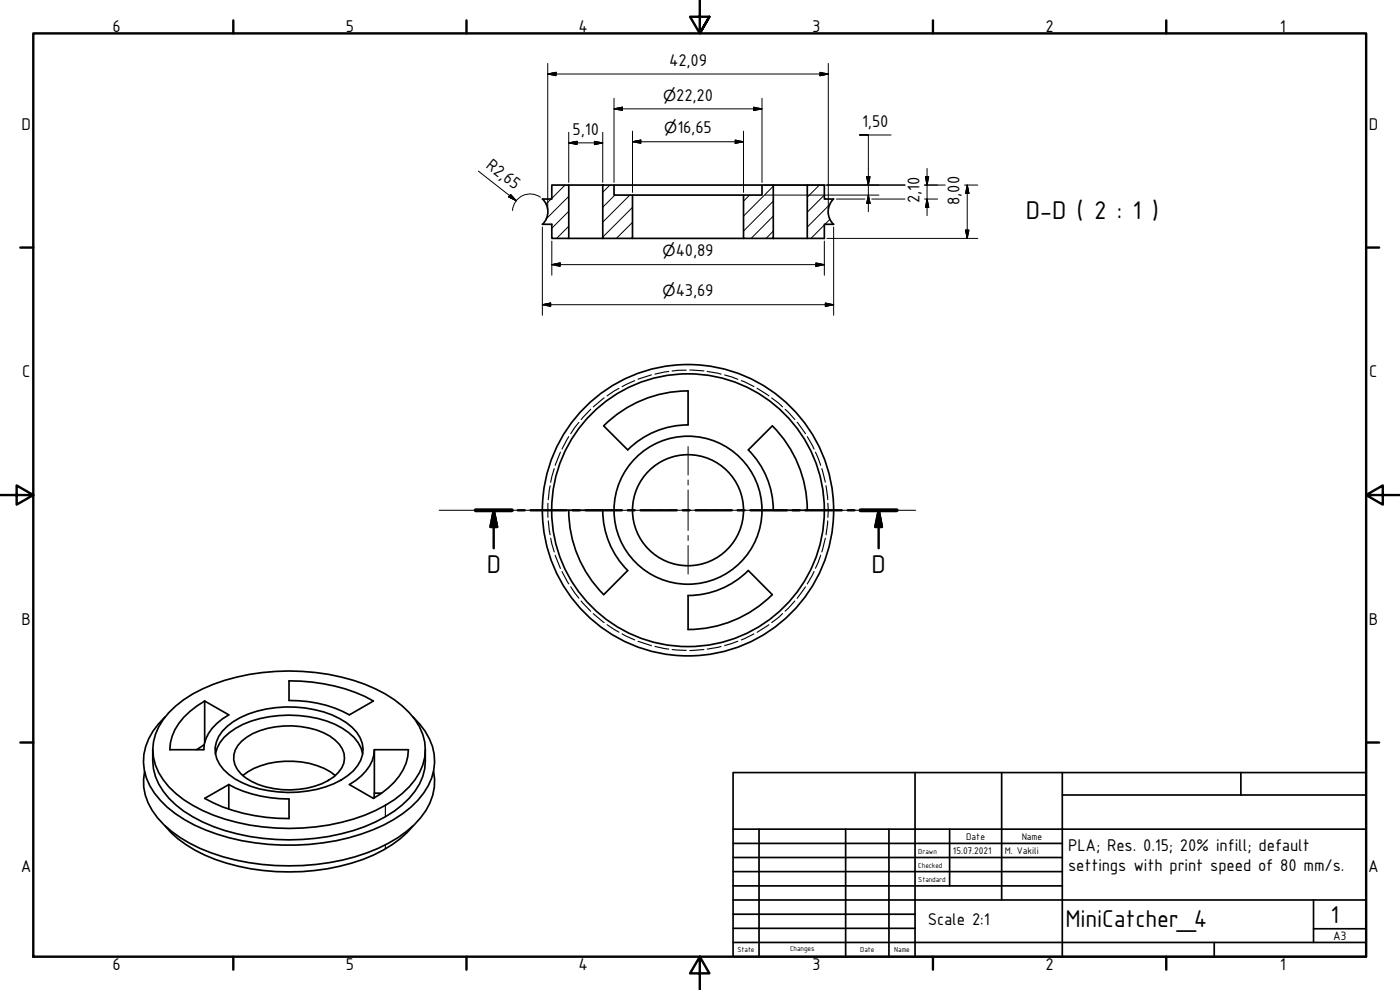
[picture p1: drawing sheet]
<svg xmlns="http://www.w3.org/2000/svg" width="420mm" height="297mm" viewBox="0 0 420 297" stroke-linecap="round" stroke-linejoin="round" font-family="sans-serif">
<!-- layer: Hatch (ISO) -->
<g fill="none" stroke="#000" stroke-width=".3">
<path d="M165.4 59.7l-1.6 1.5M169.6 55.5l-4 4M170.7 58.9l-6.8 6.8M183 55.5l-2.1 2.2M184.5 58.5l-3.6 3.7M189 58.5l-8.1 8.2M225 58.5l-1.9 1.9M232.1 55.9l-9 8.9M245.9 55.5l-3.6 3.7M247.4 58.5l-5.1 5.2M170.7 67.9l-3.7 3.6M170.7 63.4l-5.1 5.1"/>
<path d="M189.8 71.2l-.3 .3M189.8 66.7l-4.8 4.8M189.8 62.2l-8.9 8.9M232.1 69.3l-2.2 2.2M232.1 64.8l-6.7 6.7M232.1 60.4l-9 8.9M247.4 67.5l-4 4M249.1 61.3l-6.8 6.8M249.1 65.8l-1.5 1.5"/>
</g>
<!-- layer: Visible (ISO) -->
<g fill="none" stroke="#000" stroke-width=".51">
<path d="M162.8 59.7h2.8v-4.2h5.1v16h-5.1v-4.2h-2.8M162.8 59.7a5.3 5.3 0 0 1 0 7.6M170.7 55.5h10.2M180.9 55.5h3.4v3h5.5v13h-8.9zM184.3 55.5h44.4M189.8 58.5h33.3M223.1 58.5h5.6v-3h3.4v16h-9zM232.1 55.5h10.2M250.1 59.7a5.3 5.3 0 0 0 0 7.6M250.2 59.7h-2.8v-4.2h-5.1v16h5.1v-4.2h2.8M170.7 71.5h10.2M189.8 71.5h33.3"/>
<path d="M232.1 71.5h10.2M181.2 127.8a35.6 35.6 0 0 1 25.3-10.5v10.2a25.6 25.6 0 0 0-18.1 7.5zM170.7 153.1a35.8 35.8 0 0 0 10.5 25.3l7.2-7.2M170.7 153.1h10.2M180.9 153.1a25.6 25.6 0 0 0 7.5 18.1M232.1 153.1a25.6 25.6 0 0 0-7.5-18.1l7.2-7.2a35.6 35.6 0 0 1 10.5 25.3M232.1 153.1h10.2M206.5 178.7a25.6 25.6 0 0 0 18.1-7.5l7.2 7.2a35.9 35.9 0 0 1-25.3 10.5v-10.2M49.5 215.1a17.7 17.7 0 0 0-6.2 16 21.6 21.6 0 0 0 9.3 13 58.2 58.2 0 0 0 32.1 9.5 63.8 63.8 0 0 0 33.5-7.7 25 25 0 0 0 11.3-12.4 15.8 15.8 0 0 0-3.6-16.3l-1.9-2.1M50.7 213.8a39.3 39.3 0 0 1 20.4-10.7 66.1 66.1 0 0 1 41.6 3.6 28.2 28.2 0 0 1 13.2 11.4 15 15 0 0 1-3.1 18 40.2 40.2 0 0 1-20.4 10.6 66.3 66.3 0 0 1-41.6-3.5 26.3 26.3 0 0 1-14.1-13.6 15.1 15.1 0 0 1 4-15.8zM55.2 215.2l3.9-3.4 2.3-1.5 7.3 4.2a12.9 12.9 0 0 0-7.5 10.4h-10.2a14.1 14.1 0 0 1 4.2-9.7zM61.4 210.3v12.4"/>
<path d="M66.8 219.4a23.9 23.9 0 0 1 15.9-7.1 32.9 32.9 0 0 1 21.2 4.5 9.5 9.5 0 0 1 4.9 9.6 13.4 13.4 0 0 1-8.6 8.7 35 35 0 0 1-29.7-1.4 11.8 11.8 0 0 1-5.9-7.7 8.5 8.5 0 0 1 2.2-6.6zM86.7 204.3a51.5 51.5 0 0 1 25.4 6l-7.2 4.2a35.9 35.9 0 0 0-18.2-4.3zM43.4 231.5a16.1 16.1 0 0 0 3.8 13.8 42.6 42.6 0 0 0 23.5 12.7 71.3 71.3 0 0 0 42.8-3.5 32.7 32.7 0 0 0 14.3-11.4 15.9 15.9 0 0 0 2.3-11.6M45.8 224.9a18 18 0 0 0 6.9 16.6 48.9 48.9 0 0 0 26.1 10 61.9 61.9 0 0 0 36.9-6.4 23.8 23.8 0 0 0 11.2-12.1l.6-2.3 .1-5.8M61.3 223.5l-2.3 1.4M61.4 239.6l7.3-4.2a37.1 37.1 0 0 0 18 4.3v5.9a51.8 51.8 0 0 1-25.3-6zM64.6 226.2a11.3 11.3 0 0 1 6.1-7.7 34.5 34.5 0 0 1 32 0 11.9 11.9 0 0 1 6.1 7.7M68.7 235.4v7.4M72.6 222.3a21.5 21.5 0 0 1 15.1-4.5 20.9 20.9 0 0 1 12.8 4.2 6.4 6.4 0 0 1 1 9.8 18.3 18.3 0 0 1-11.9 5 22.3 22.3 0 0 1-17.3-4.7 6.4 6.4 0 0 1 .3-9.8zM72.9 232.7a24 24 0 0 1 20-3.6 18.1 18.1 0 0 1 7.7 3.6M112.4 224.9h10.2a15.5 15.5 0 0 1-6.1 11.5l-2.1 1.7-2.3 1.5-7.2-4.2a14 14 0 0 0 7.3-8.8zM112.4 238l-.2 1.5"/>
<path d="M112.4 224.9v13.1M112.4 238h2.1M49.5 247.8a39.1 39.1 0 0 0 22 12.1 66.4 66.4 0 0 0 40.6-3.3 33.2 33.2 0 0 0 11.9-8.8"/>
<circle cx="206.5" cy="153.1" r="43.7"/>
<circle cx="206.5" cy="153.1" r="40.9"/>
<circle cx="206.5" cy="153.1" r="22.2"/>
<circle cx="206.5" cy="153.1" r="16.7"/>
</g>
<!-- layer: Hidden (ISO) -->
<g fill="none" stroke="#000" stroke-width=".34">
<path d="M181.3 119.4l-3.2 2.7M185.8 116.5l-3.6 2.3M190.5 114.2l-3.8 1.8M195.5 112.5l-4 1.3M200.7 111.4l-4.1 .9M206 111.1l-4.3 .2M207 111l4.2 .3M212.3 111.4l4.1 .9M217.5 112.5l3.9 1.3M222.5 114.2l3.8 1.8M227.2 116.5l3.6 2.3M231.6 119.4l3.3 2.7"/>
<path d="M168.2 135.7l-1.6 3.9M170.7 131l-2 3.7M173.7 126.7l-2.4 3.4M177.3 122.8l-2.9 3.1M235.6 122.8l2.9 3.1M239.2 126.7l2.5 3.4M242.3 131l2 3.7M244.7 135.7l1.6 3.9M164.5 151v4.2M164.5 156.3l.6 4.2M165.1 145.7l-.6 4.2M166.3 140.6l-1 4.1"/>
<path d="M246.6 140.6l1.1 4.1M247.9 145.7l.5 4.2M248.4 156.3l-.5 4.2M248.5 151v4.2M165.3 161.5l1 4.1M166.6 166.6l1.6 3.9M168.7 171.5l2 3.7M171.3 176.1l2.4 3.4M241.7 176.1l-2.5 3.4M244.3 171.5l-2 3.7M246.3 166.6l-1.6 3.9M247.7 161.5l-1.1 4.1"/>
<path d="M174.4 180.3l2.9 3.1M178.1 184.1l3.2 2.7M182.2 187.4l3.6 2.3M186.7 190.2l3.8 1.8M191.5 192.4l4 1.3M196.6 194l4.1 .8M201.7 194.9l4.3 .2M211.2 194.9l-4.2 .3M216.4 194l-4.1 .8M221.4 192.4l-3.9 1.3M226.3 190.2l-3.8 1.8M230.8 187.4l-3.6 2.3"/>
<path d="M234.9 184.1l-3.3 2.7M238.5 180.3l-2.9 3.1"/>
</g>
<!-- layer: Visible Narrow (ISO) -->
<path d="M115.7 241.6v3.5M115.7 253.5v1.2" fill="none" stroke="#000" stroke-width=".34"/>
<!-- layer: Section Line (ISO) -->
<g fill="none" stroke="#000" stroke-width=".72">
<path d="M142.7 153.1h10.9M148.2 153.1l1 5h-2zM148.2 153.1v11.4M155.4 153.1h2.1M159.2 153.1h10.9M171.9 153.1h2.1M175.7 153.1h10.9M188.4 153.1h2.1M192.2 153.1h10.9M204.9 153.1h2.1M208.7 153.1h10.9M221.4 153.1h2.1"/>
<path d="M225.2 153.1h10.9M237.9 153.1h2.1M241.7 153.1h10.9M254.4 153.1h2.1M258.2 153.1h10.9M263.7 153.1l1 5h-2zM263.7 153.1v11.4"/>
</g>
<path d="M142.7 153.1h10.9M258.2 153.1h10.9" fill="none" stroke="#000" stroke-width="1.2"/>
<path d="M148.2 153.1l1 5zM148.2 153.1l1 5h-2zM263.7 153.1l1 5zM263.7 153.1l1 5h-2z" fill="#000" stroke="#000" stroke-width=".72"/>
<!-- layer: Border (ISO) -->
<g fill="none" stroke="#000" stroke-width=".72">
<path d="M10 10h400v277h-400zM70 6.1v3.9M140 6.1v3.9M210 0v10l-2.9-5h5.8l-2.9 5 2.9-5M280 6.1v3.9M350 6.1v3.9M6.1 74.3h3.9M410 74.3h3.9M0 148.5h10l-5-2.8v5.7l5-2.9M410 148.5l5 2.9v-5.7l-5 2.8h10M6.1 222.8h3.9M410 222.8h3.9"/>
<path d="M70 287v3.9M140 287v3.9M210 287l2.9 5h-5.8l2.9-5v10M280 287v3.9M350 287v3.9"/>
</g>
<!-- layer: Title (ISO) -->
<g fill="none" stroke="#000" stroke-width=".51">
<path d="M220 231.8h190v55.2h-190zM274.6 231.8v55.2M300.6 231.8v38.2M318.8 238.5h91.2M318.8 231.8v55.2M372.4 231.8v6.7M220 253.1h98.8M220 257.3h98.8M220 248.8h190M227.8 248.8v38.2M253.8 248.8v38.2M266.8 248.8v38.2"/>
<path d="M285 248.8v17M220 261.5h98.8M220 265.8h98.8M220 270h190M220 274.3h54.6M220 278.5h54.6M394.2 278.7h15.8M394.2 270v12.8M220 282.8h190M364.4 282.8v4.2"/>
</g>
<!-- layer: Center Mark (ISO) -->
<path d="M206.5 134v8.5M131.8 153.1h64.1M197.4 153.1h1.5M200.4 153.1h12.2M206.5 144v1.5M206.5 147v12.2M214 153.1h1.6M217 153.1h57.8M206.5 160.7v1.5M206.5 163.7v8.5" fill="none" stroke="#000" stroke-width=".3"/>
<!-- layer: Dimension (ISO) -->
<g fill="none" stroke="#000" stroke-width=".3">
<path d="M164.4 19v43.7M248.6 19v43.7M164.4 22.2l2.5-.5v1zM164.4 22.2h84.2M170.7 39.7v15M180.9 39.7v15M184.3 32.7l2.5-.5v.9zM184.3 32.7h44.4M184.3 29.5v25.2M189.8 39.4v18.3M223.1 39.4v18.3M226.2 32.2l2.5 .5-2.5 .4z"/>
<path d="M228.7 29.5v25.2M246.1 21.7l2.5 .5-2.5 .5zM143.6 51.3l11.3 8.9M153.2 58.3l1.7 1.9-2.2-1.1zM162.2 59.2a5.3 5.3 0 0 0-8.4 4M170.7 42.9l2.5-.5v1zM170.7 42.9h10.2M178.4 42.4l2.5 .5-2.5 .5zM189.8 42.5l2.5-.5v1zM189.8 42.5h33.3M220.6 42l2.5 .5-2.5 .5zM229.5 58.5h34.3"/>
<path d="M229.5 55.5h42.1M251 59.7h8.6M260.1 53h1l-.5 2.5zM260.6 58.5l.5 2.5h-1zM261.6 59.7h10M267.4 40.5h-9.5h2.7v23M277.5 55.5h6.2M277.5 59.7h3.9M277.7 53h1l-.5 2.5zM278.2 59.7l.5 2.5h-1zM278.2 50.5v14.2M289.5 55.5h4"/>
<path d="M290.3 55.5l.5 2.5h-1zM290.3 55.5v16M162.8 68.1v26.5M165.6 79.4l2.5-.5v1zM165.6 79.4h81.8M165.6 72.3v10.3M244.9 78.9l2.5 .5-2.5 .5zM247.4 72.3v10.3M248.2 71.5h45.3M250.2 68.1v26.5M289.8 69h1l-.5 2.5zM162.8 91.4l2.5-.5v1z"/>
<path d="M162.8 91.4h87.4M247.7 90.9l2.5 .5-2.5 .5z"/>
</g>
<g fill="#000" stroke="#000" stroke-width=".3">
<path d="M164.4 22.2l2.5-.5zM164.4 22.2l2.5-.5v1zM184.3 32.7l2.5-.5zM184.3 32.7l2.5-.5v.9zM226.2 33.1l2.5-.4zM226.2 32.2l2.5 .5-2.5 .4zM246.1 22.7l2.5-.5zM246.1 21.7l2.5 .5-2.5 .5zM152.7 59.1l2.2 1.1zM153.2 58.3l1.7 1.9-2.2-1.1zM170.7 42.9l2.5-.5zM170.7 42.9l2.5-.5v1z"/>
<path d="M178.4 43.4l2.5-.5zM178.4 42.4l2.5 .5-2.5 .5zM189.8 42.5l2.5-.5zM189.8 42.5l2.5-.5v1zM220.6 43l2.5-.5zM220.6 42l2.5 .5-2.5 .5zM260.1 53l.5 2.5zM260.1 53h1l-.5 2.5zM277.7 53l.5 2.5zM277.7 53h1l-.5 2.5zM290.3 55.5l.5 2.5zM290.3 55.5l.5 2.5h-1z"/>
<path d="M165.6 79.4l2.5-.5zM165.6 79.4l2.5-.5v1zM244.9 79.9l2.5-.5zM244.9 78.9l2.5 .5-2.5 .5zM260.6 58.5l.5 2.5zM260.6 58.5l.5 2.5h-1zM278.2 59.7l.5 2.5zM278.2 59.7l.5 2.5h-1zM289.8 69l.5 2.5zM289.8 69h1l-.5 2.5zM162.8 91.4l2.5-.5zM162.8 91.4l2.5-.5v1z"/>
<path d="M247.7 91.9l2.5-.5zM247.7 90.9l2.5 .5-2.5 .5z"/>
</g>
<g font-size="8.3">
<text x="307.9" y="65.8">D-D ( 2 : 1 )</text>
<text x="146.1" y="171.9">D</text>
<text x="261.6" y="171.9">D</text>
</g>
<g font-size="7.9">
<text x="319.8" y="278.2">MiniCatcher_4</text>
<text x="399.3" y="276.8">1</text>
</g>
<g font-size="5.5">
<text x="33.8" y="9.6">6</text>
<text x="103.8" y="9.6">5</text>
<text x="173.6" y="9.6">4</text>
<text x="243.8" y="9.6">3</text>
<text x="313.8" y="9.6">2</text>
<text x="384.1" y="9.6">1</text>
<text x="200.8" y="19.9">42,09</text>
<text x="202.9" y="30.2">22,20</text>
<text x="6.4" y="38.9">D</text>
<text x="171.8" y="40.6">5,10</text>
<text x="203.3" y="40">16,65</text>
<text x="258.7" y="38.2">1,50</text>
<text x="410.8" y="38.9">D</text>
<text x="145.6" y="50" transform="rotate(38 145.6 50)">R2,65</text>
<text x="275.9" y="60.9" transform="rotate(-90 275.9 60.9)">2,10</text>
<text x="288" y="61.4" transform="rotate(-90 288 61.4)">8,00</text>
<text x="202.8" y="76.9">40,89</text>
<text x="202.8" y="88.9">43,69</text>
<text x="6.6" y="113.1">C</text>
<text x="410.9" y="113.1">C</text>
<text x="6.4" y="187.4">B</text>
<text x="410.8" y="187.4">B</text>
<text x="320.5" y="255.3">PLA; Res. 0.15; 20% infill; default</text>
<text x="6.3" y="261.6">A</text>
<text x="320.5" y="261.5">settings with print speed of 80 mm/s.</text>
<text x="410.6" y="261.6">A</text>
<text x="278.4" y="277.7">Scale 2:1</text>
<text x="33.8" y="290.9">6</text>
<text x="103.8" y="290.9">5</text>
<text x="173.6" y="290.9">4</text>
<text x="243.8" y="290.9">3</text>
<text x="313.8" y="290.9">2</text>
<text x="384.1" y="290.9">1</text>
</g>
<g font-size="4.6">
<text x="199" y="30.2">⌀</text>
<text x="199.3" y="40">⌀</text>
<text x="198.8" y="76.9">⌀</text>
<text x="198.8" y="88.9">⌀</text>
</g>
<text font-size="3.9" x="400.1" y="282">A3</text>
<g font-size="3.1">
<text x="286" y="256.3">15.07.2021</text>
<text x="290" y="252">Date</text>
<text x="301.6" y="256.3">M. Vakili</text>
<text x="306.6" y="252">Name</text>
</g>
<g font-size="2.4">
<text x="275.6" y="256.3">Drawn</text>
<text x="275.6" y="260.5">Checked</text>
<text x="275.6" y="264.8">Standard</text>
<text x="221.4" y="285.7">State</text>
<text x="237.1" y="285.4">Changes</text>
<text x="258.2" y="285.7">Date</text>
<text x="268.4" y="285.7">Name</text>
</g>
</svg>
